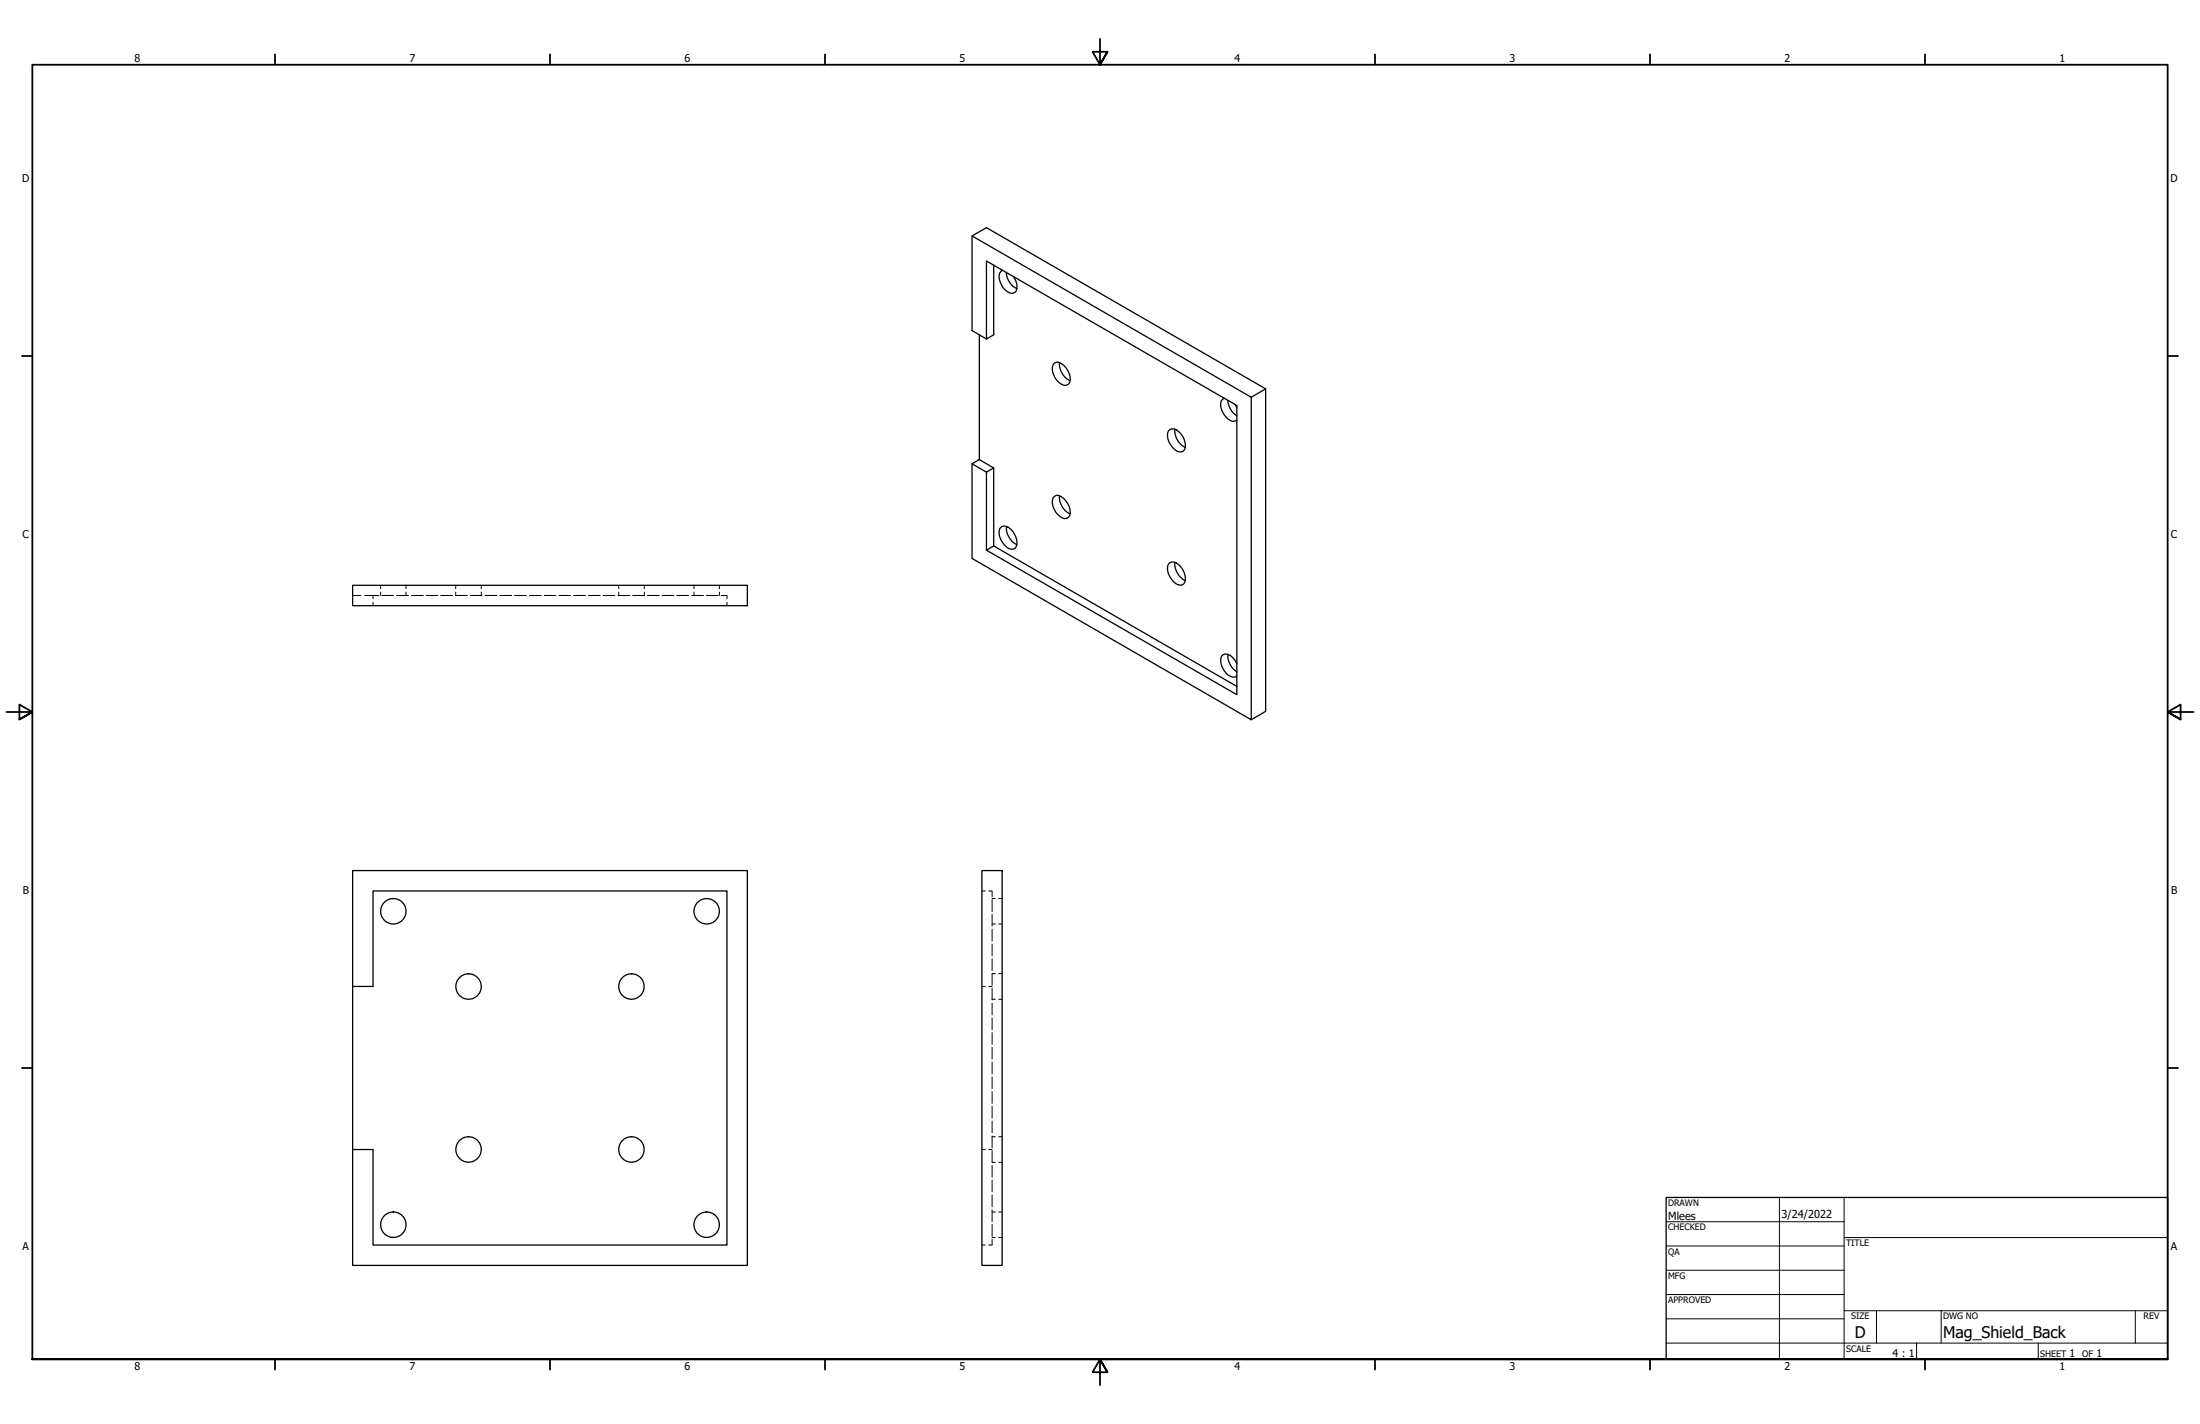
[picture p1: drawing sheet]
<svg xmlns="http://www.w3.org/2000/svg" width="864mm" height="559mm" viewBox="0 0 864 559" stroke-linecap="round" stroke-linejoin="round" font-family="sans-serif">
<!-- layer: Visible (ANSI) -->
<g fill="none" stroke="#000" stroke-width=".51">
<path d="M381.6 92.6l5.6-3.3 109.6 63.3-5.6 3.3M390.1 104v27.4l-2.9 1.6-5.6-3.3v-37.1l109.6 63.3v126.5l-109.6-63.3v-37.1M393.6 106a3.2 3.2 0 0 0-1 4.6 6 6 0 0 0 5 4.5 3.5 3.5 0 0 0 .9-5.4l-.7-1.2M395 106.9a7.5 7.5 0 0 0 4.2 6.4M384.4 131.4v48.9M387.2 133v-30.6l98.3 56.7v113.5l-98.3-56.7v-30.6M413.4 143a2.03 2.03 0 0 1 3.2-.4 7.3 7.3 0 0 1 3.3 7.4 2.22 2.22 0 0 1-3.8 .4 6.9 6.9 0 0 1-2.7-7.4zM415.9 142.3a7.3 7.3 0 0 0 4.2 7.1M480.6 156.3a2.91 2.91 0 0 0-1.2 4.2 6.8 6.8 0 0 0 4.7 4.9l1.4-.6M482 157.1a7.9 7.9 0 0 0 3.5 6.1M484.8 158.8l.7 1.2M496.8 152.6v126.5l-5.6 3.3"/>
<path d="M458.7 169.1a2.56 2.56 0 0 1 4.1 .3 6.4 6.4 0 0 1 1.9 7.4 2.92 2.92 0 0 1-4.3-1 6.4 6.4 0 0 1-1.7-6.7zM461.2 168.4a7.3 7.3 0 0 0 4.1 7.2M381.6 182l2.8-1.7 5.7 3.3-2.9 1.7zM390.1 183.6v30.6l-2.9 1.7M413.4 195.3a2.03 2.03 0 0 1 3.2-.4 7.3 7.3 0 0 1 3.3 7.3 2.22 2.22 0 0 1-3.8 .5 6.9 6.9 0 0 1-2.7-7.4zM415.9 194.6a7.3 7.3 0 0 0 4.2 7.1M390.1 214.2l95.4 55.2M393.1 206.7a4.3 4.3 0 0 1 5.2 3 4.1 4.1 0 0 1-.3 5.8 5.2 5.2 0 0 1-5.2-3.9 4.3 4.3 0 0 1 .3-4.9zM395.1 206.6a7.4 7.4 0 0 0 4.1 7.1M138.4 229.7h155v8h-155zM458.7 221.4a2.56 2.56 0 0 1 4.1 .3 6.4 6.4 0 0 1 1.9 7.4 2.92 2.92 0 0 1-4.3-1.1 6.4 6.4 0 0 1-1.7-6.6zM461.2 220.7a7.3 7.3 0 0 0 4.1 7.1"/>
<path d="M482 256.8a7.6 7.6 0 0 0 3.5 6.9M485.5 260.4a4.8 4.8 0 0 0-5.2-3.6 4.4 4.4 0 0 0 0 6 4 4 0 0 0 5.2 2.5M385.4 341.6h8v155h-8zM138.4 387.1h8v-37.5h139v139h-139v-37.5h-8M138.4 387.1v-45.5h155v155h-155v-45.5M138.4 387.1v64"/>
<circle cx="154.4" cy="357.6" r="5"/>
<circle cx="277.4" cy="357.6" r="5"/>
<circle cx="183.9" cy="387.1" r="5"/>
<circle cx="247.9" cy="387.1" r="5"/>
<circle cx="183.9" cy="451.1" r="5"/>
<circle cx="247.9" cy="451.1" r="5"/>
<circle cx="154.4" cy="480.6" r="5"/>
<circle cx="277.4" cy="480.6" r="5"/>
</g>
<!-- layer: Hidden (ANSI) -->
<g fill="none" stroke="#000" stroke-width=".39">
<path d="M138.4 233.7h3.2M143.2 233.7h3.2v1.3M146.4 233.7h2.3M146.4 236.3v1.4M149.4 229.7v1.3M149.4 232.3v1.4M149.9 233.7h4.6M155.6 233.7h4.7M159.4 229.7v1.3M159.4 232.3v1.4M161.5 233.7h4.6M167.3 233.7h4.6"/>
<path d="M173 233.7h4.7M178.8 233.7h4.7M178.9 229.7v1.3M178.9 232.3v1.4M184.6 233.7h4.6M188.9 229.7v1.3M188.9 232.3v1.4M190.4 233.7h4.7M196.2 233.7h4.7M202 233.7h4.6M207.8 233.7h4.6M213.6 233.7h4.6"/>
<path d="M219.4 233.7h4.6M225.2 233.7h4.6M230.9 233.7h4.7M236.7 233.7h4.7M242.6 233.7h4.6M242.9 229.7v1.3M242.9 232.3v1.4M248.3 233.7h4.7M252.9 229.7v1.3M252.9 232.3v1.4M254.1 233.7h4.7M259.9 233.7h4.6"/>
<path d="M265.7 233.7h4.6M271.5 233.7h4.7M272.4 229.7v1.3M272.4 232.3v1.4M277.3 233.7h4.6M282.4 229.7v1.3M282.4 232.3v1.4M283.1 233.7h2.3v1.3M285.4 236.3v1.4M385.4 349.6h1.4M388.1 349.6h1.3v2.3M389.4 353.1v4.6"/>
<path d="M389.4 358.8v4.7M389.4 352.6h1.3M392 352.6h1.4M389.4 364.7v4.6M389.4 370.5v4.6M389.4 376.2v4.7M389.4 362.6h1.3M392 362.6h1.4M385.4 387.1h1.4M388.1 387.1h1.3M389.4 387.8v4.6M389.4 393.6v4.7"/>
<path d="M389.4 399.4v4.7M389.4 392.1h1.3M390.7 382.1l-1.3-.1v4.7M392 392.1h1.4M392 382.1h1.4M389.4 405.2v4.6M389.4 411v4.6M389.4 416.8v4.6M389.4 422.6v4.6M389.4 428.4v4.6M389.4 434.1v4.7M389.4 439.9v4.7"/>
<path d="M385.4 451.1h1.4M388.1 451.1h1.3M389.4 445.8v4.6M389.4 451.5v4.7l1.3-.1M389.4 457.3v4.7M389.4 446.1h1.3M392 456.1h1.4M392 446.1h1.4M389.4 463.1v4.6M389.4 468.9v4.6M389.4 474.7v4.7M389.4 475.6h1.3"/>
<path d="M392 475.6h1.4M385.4 488.6h1.4M389.4 486.3v2.3h-1.3M389.4 480.5v4.6M389.4 485.6h1.3M392 485.6h1.4"/>
</g>
<!-- layer: Border (ANSI) -->
<g fill="none" stroke="#000" stroke-width=".7">
<path d="M431.8 15.2v10.2l-2.9-5.1h5.8l-2.9 5.1 2.9-5.1M107.9 21.3v4.1M215.9 21.3v4.1M323.8 21.3v4.1M539.8 21.3v4.1M647.7 21.3v4.1M755.6 21.3v4.1M8.6 139.7h4.1M850.9 139.7h4.1M2.5 279.4h10.2l-5.1-2.9v5.8l5.1-2.9-5.1 2.9M861.1 279.4h-10.2l5.1-2.9v5.8l-5.1-2.9 5.1 2.9M8.6 419.1h4.1"/>
<path d="M850.9 419.1h4.1M12.7 533.4v-508h838.2v508h-838.2h838.2M107.9 533.4v4.1M215.9 533.4v4.1M323.8 533.4v4.1M434.7 538.5l-2.9-5.1 2.9 5.1h-5.8l2.9-5.1v10.2M539.8 533.4v4.1M647.7 533.4v4.1M755.6 533.4v4.1"/>
</g>
<!-- layer: Title (ANSI) -->
<g fill="none" stroke="#000" stroke-width=".39">
<path d="M654 479.4h69.9M698.5 469.9v63.5M723.9 469.9v63.5M654 488.9h69.9M654 498.5h69.9M723.9 485.6h127M654 508h69.9M654 517.5h69.9M723.9 514.3h127M736.6 514.3v12.7M762 514.3v12.7M838.2 514.3v12.7"/>
<path d="M654 527h196.9M752.3 527v6.4M800.1 527v6.4"/>
</g>
<path d="M654 469.9h196.9v63.5h-196.9z" fill="none" stroke="#000" stroke-width=".51"/>
<g font-size="6.3">
<text x="728.1" y="524.9">D</text>
<text x="762.8" y="525">Mag_Shield_Back</text>
</g>
<g font-size="4.3">
<text x="654.8" y="478.6">Mlees</text>
<text x="699.3" y="478">3/24/2022</text>
</g>
<g font-size="4.2">
<text x="52.8" y="24.4">8</text>
<text x="160.8" y="24.4">7</text>
<text x="268.7" y="24.4">6</text>
<text x="376.7" y="24.4">5</text>
<text x="484.6" y="24.4">4</text>
<text x="592.6" y="24.4">3</text>
<text x="700.5" y="24.4">2</text>
<text x="808.5" y="24.4">1</text>
<text x="8.8" y="71.4">D</text>
<text x="852" y="71.4">D</text>
<text x="8.9" y="211.1">C</text>
<text x="852.2" y="211.1">C</text>
<text x="9" y="350.8">B</text>
<text x="852.2" y="350.8">B</text>
<text x="8.9" y="490.5">A</text>
<text x="852.2" y="490.5">A</text>
<text x="742.9" y="532.6">4 : 1</text>
<text x="812.4" y="532.6">1</text>
<text x="823" y="532.6">1</text>
<text x="52.8" y="537.5">8</text>
<text x="160.8" y="537.5">7</text>
<text x="268.7" y="537.5">6</text>
<text x="376.7" y="537.5">5</text>
<text x="484.6" y="537.5">4</text>
<text x="592.6" y="537.5">3</text>
<text x="700.5" y="537.5">2</text>
<text x="808.5" y="537.5">1</text>
</g>
<g font-size="3.5">
<text x="654.8" y="473.2">DRAWN</text>
<text x="654.8" y="482.8">CHECKED</text>
<text x="724.7" y="488.9">TITLE</text>
<text x="654.8" y="492.3">QA</text>
<text x="654.8" y="501.8">MFG</text>
<text x="654.8" y="511.4">APPROVED</text>
<text x="726.7" y="517.7">SIZE</text>
<text x="762.8" y="517.7">DWG NO</text>
<text x="841.4" y="517.7">REV</text>
<text x="724.7" y="530.4">SCALE</text>
<text x="800.9" y="532.6">SHEET</text>
<text x="817.4" y="532.6">OF</text>
</g>
</svg>
